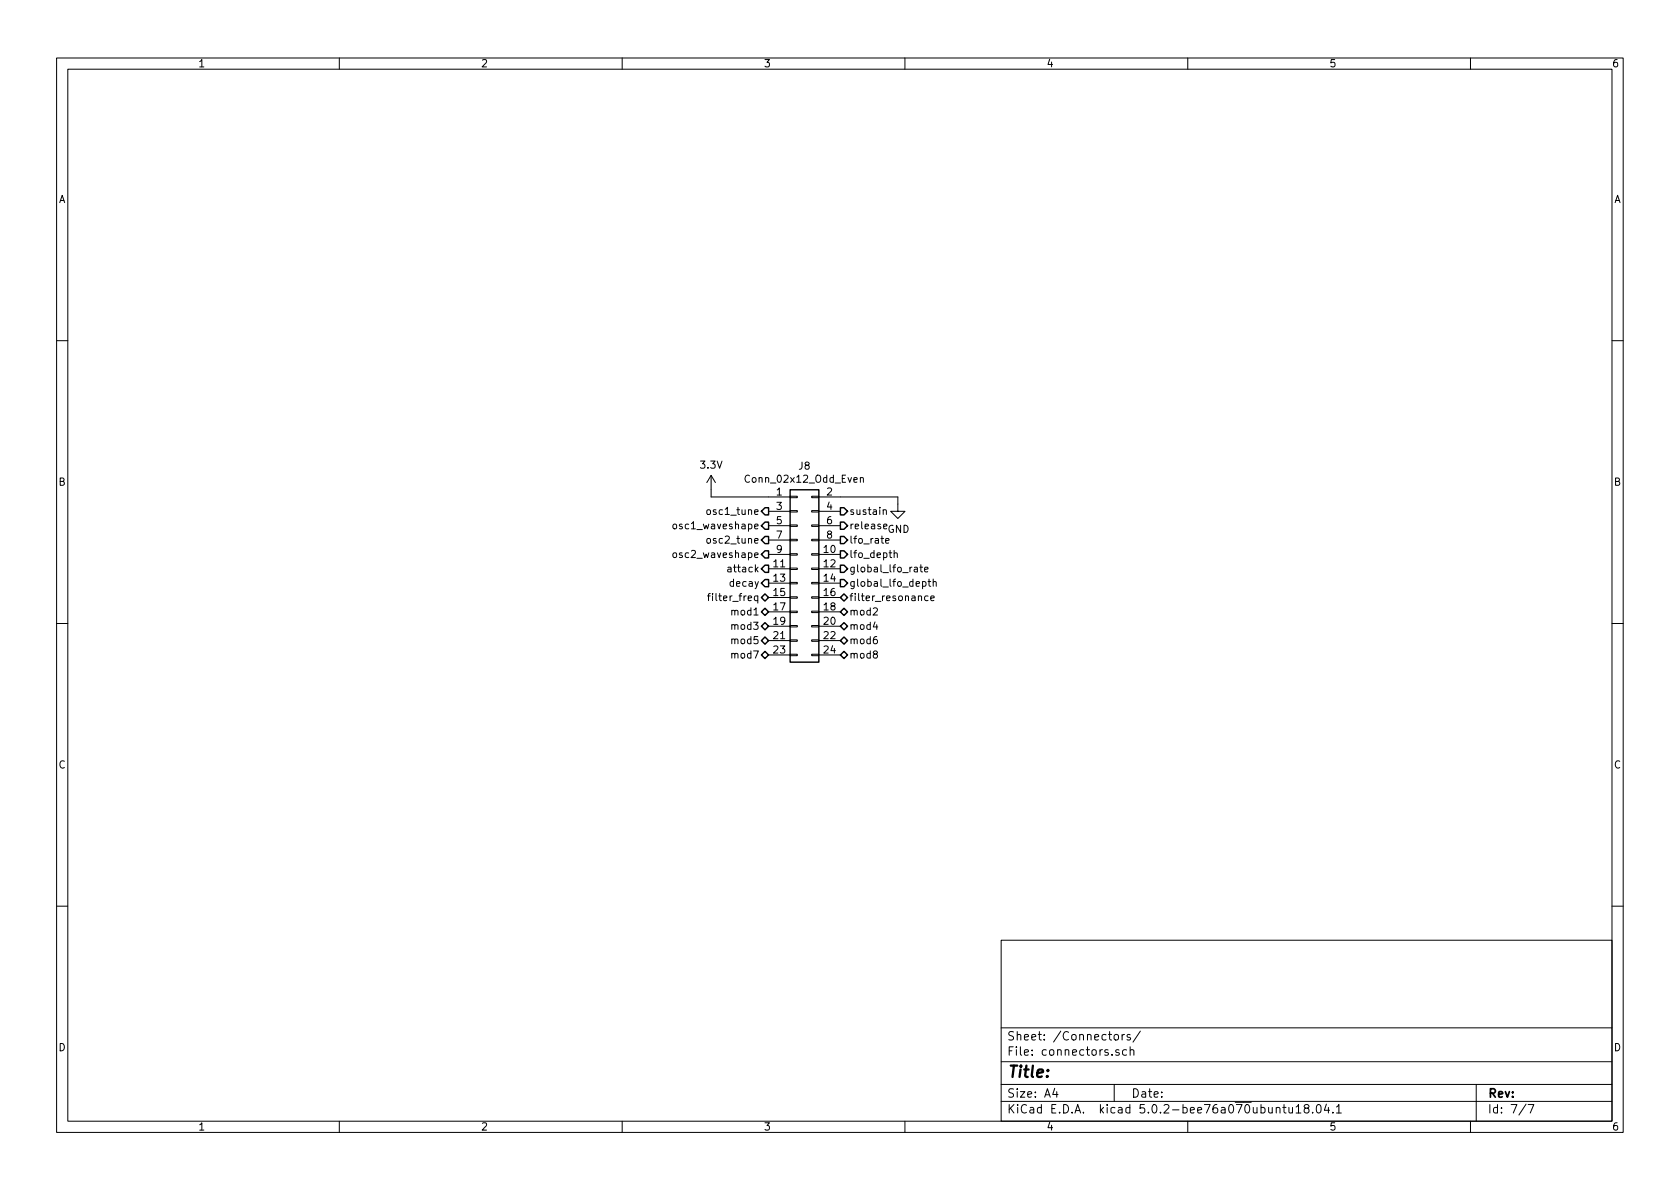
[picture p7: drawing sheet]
EESchema Schematic File Version 4
LIBS:synth-wavetable-cache
EELAYER 26 0
EELAYER END
$Descr A4 11693 8268
encoding utf-8
Sheet 7 7
Title ""
Date ""
Rev ""
Comp ""
Comment1 ""
Comment2 ""
Comment3 ""
Comment4 ""
$EndDescr
$Comp
L Connector_Generic:Conn_02x12_Odd_Even J8
U 1 1
P 5550 3950
F 0 "J8" H 5600 4667 50  0000 C CNN
F 1 "Conn_02x12_Odd_Even" H 5600 4576 50  0000 C CNN
F 2 "SparkFun-Connectors:2X12" H 5550 3950 50  0001 C CNN
F 3 "~" H 5550 3950 50  0001 C CNN
	1    5550 3950
	1    0    0    -1  
$EndComp
Wire Wire Line
	4950 3400 4950 3450
Wire Wire Line
	4950 3450 5350 3450
Wire Wire Line
	6250 3500 6250 3450
Wire Wire Line
	6250 3450 5850 3450
Text HLabel 5350 3550 0    50   Output ~ 0
osc1_tune
Text HLabel 5350 3650 0    50   Output ~ 0
osc1_waveshape
Text HLabel 5350 3750 0    50   Output ~ 0
osc2_tune
Text HLabel 5350 3850 0    50   Output ~ 0
osc2_waveshape
Text HLabel 5350 3950 0    50   Output ~ 0
attack
Text HLabel 5350 4050 0    50   Output ~ 0
decay
Text HLabel 5850 3550 2    50   Output ~ 0
sustain
Text HLabel 5850 3650 2    50   Output ~ 0
release
Text HLabel 5850 3750 2    50   Output ~ 0
lfo_rate
Text HLabel 5850 3850 2    50   Output ~ 0
lfo_depth
Text HLabel 5850 3950 2    50   Output ~ 0
global_lfo_rate
Text HLabel 5850 4050 2    50   Output ~ 0
global_lfo_depth
Text HLabel 5350 4150 0    50   BiDi ~ 0
filter_freq
Text HLabel 5850 4150 2    50   BiDi ~ 0
filter_resonance
$Comp
L power:GND #PWR0122
U 1 1
P 6250 3500
F 0 "#PWR0122" H 6250 3250 50  0001 C CNN
F 1 "GND" H 6255 3327 50  0000 C CNN
F 2 "" H 6250 3500 50  0001 C CNN
F 3 "" H 6250 3500 50  0001 C CNN
	1    6250 3500
	1    0    0    -1  
$EndComp
Text HLabel 5350 4250 0    50   BiDi ~ 0
mod1
Text HLabel 5850 4250 2    50   BiDi ~ 0
mod2
Text HLabel 5350 4350 0    50   BiDi ~ 0
mod3
Text HLabel 5850 4350 2    50   BiDi ~ 0
mod4
Text HLabel 5350 4450 0    50   BiDi ~ 0
mod5
Text HLabel 5850 4450 2    50   BiDi ~ 0
mod6
Text HLabel 5350 4550 0    50   BiDi ~ 0
mod7
Text HLabel 5850 4550 2    50   BiDi ~ 0
mod8
$Comp
L SparkFun-Aesthetics:3.3V #SUPPLY0107
U 1 1
P 4950 3400
F 0 "#SUPPLY0107" H 4950 3400 50  0001 L BNN
F 1 "3.3V" H 4950 3574 50  0000 C CNN
F 2 "" H 4950 3400 50  0001 C CNN
F 3 "" H 4950 3400 50  0001 C CNN
	1    4950 3400
	1    0    0    -1  
$EndComp
$EndSCHEMATC
